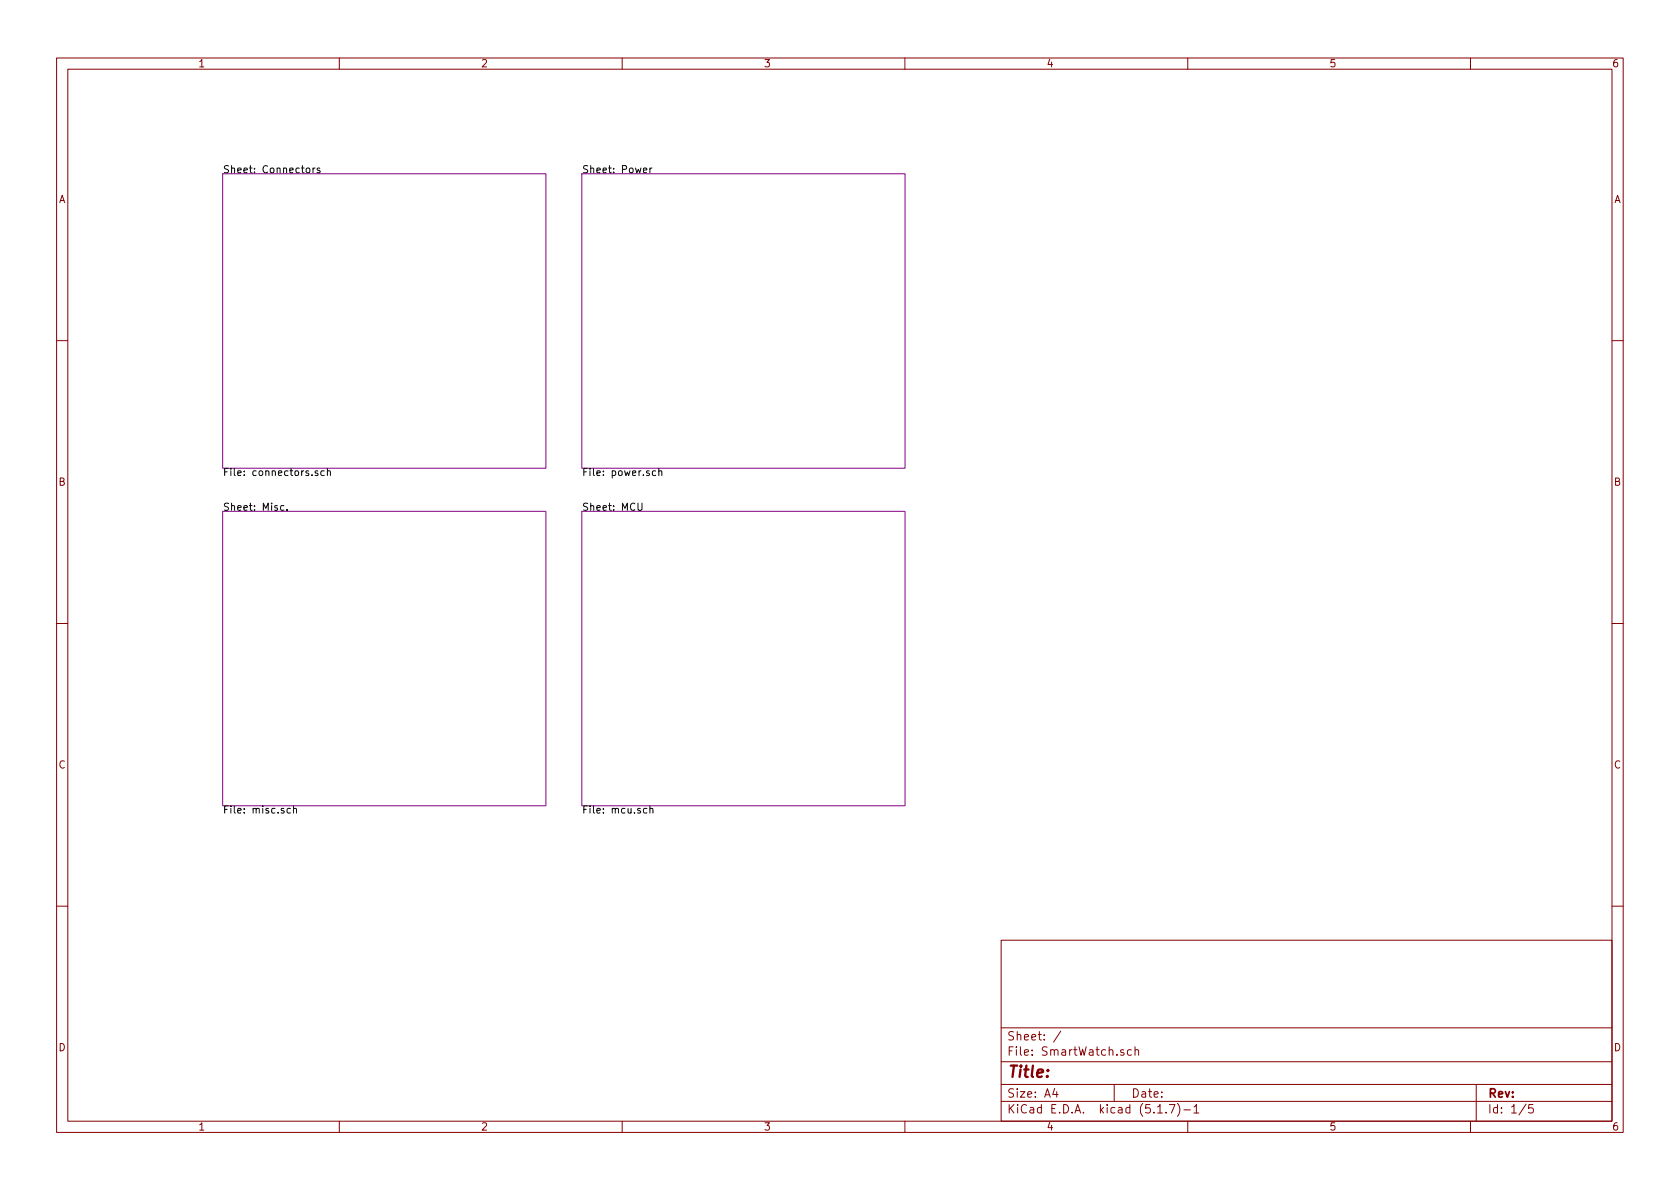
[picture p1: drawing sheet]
<svg xmlns="http://www.w3.org/2000/svg" width="297mm" height="210mm" viewBox="0 0 297 210" stroke-linecap="round" stroke-linejoin="round" font-family="sans-serif">
<g fill="none" stroke="#840000" stroke-width=".18">
<path d="M10 10.3h277v189.9h-277zM12 12.2h273v186.1h-273zM60 10.3v1.9M110 10.3v1.9M160 10.3v1.9M210 10.3v1.9M260 10.3v1.9M10 60.2h2M285 60.2h2M10 110.3h2M285 110.3h2M10 160.2h2"/>
<path d="M177 166.3h108v32h-108zM285 160.2h2M60 198.3v1.9M110 198.3v1.9M160 198.3v1.9M177 194.8h108M177 191.8h108M177 187.8h108M177 181.8h108M186.5 192.5l-.4 1h1M186.8 193v1M187.6 182.3l-1.3 2"/>
<path d="M197 191.8v3M198.7 185.7l-.4-.1-.2 .2 .1 .2 .5 .2v.3h-.6M200.1 185.7l-.5-.1-.3 .3 .2 .6h.6M200.7 185.7l.2-.1 .4 .1v.9M200.7 185.1v1.5M204.7 196.8h.8M206.2 196.7v.1M206.8 195.3h.9l-.6 1.5M208.2 195.1a1.71 1.71 0 0 1 0 2.3M209.3 196.3h1.2M210 198.3v1.9M211.1 195.8l.4-.5v1.5"/>
<path d="M211.1 196.8h.9M260 198.3v1.9M261 191.8v6.5M269.8 195.2l-1.2 2M271 195.3h-.7v.7l.2-.1 .5 .1 .1 .2-.1 .5-.2 .1-.5-.1"/>
</g>
<path d="M39.4 30.7h57.1v52.1h-57.1zM102.9 30.7h57.1v52.1h-57.1zM39.4 90.4h57.1v52.1h-57.1zM102.9 90.4h57.1v52.1h-57.1z" fill="none" stroke="#840084" stroke-width=".18"/>
<g fill="none" stroke="#000" stroke-width=".18">
<path d="M54.3 29.8l.3-.1 .1 .1v.7l-.3 .1-.2-.2-.1-.5zM55.3 29.7v.9M55.7 29.7l-.3 .1-.1 .1M56.5 29.8l-.3-.1-.1 .2v.2l.4 .1v.3h-.4M113.8 30.1l.6-.1-.1-.2-.4-.1-.1 .2v.6h.5M114.9 29.7v.9M115.3 29.7l-.4 .2M50.2 89.5l-.4-.1-.2 .2 .1 .6h.5M50.7 90.1v.1M56.2 83.3h-.3l-.2 .1 .1 .2 .4 .1v.3h-.5M57.3 83.3h-.3l-.3 .2 .1 .5h.5M57.9 83.4l.2-.1h.3v.8"/>
<path d="M57.9 82.8v1.3M112.8 89v1l.2 .2h.3l.2-.2v-1M115.9 83.3h-.3l-.3 .2 .1 .5h.5M116.5 83.4l.2-.1h.3v.8M116.5 82.8v1.3M51.4 143l-.4-.1-.3 .3 .2 .5h.5M51.9 143.1l.2-.2 .3 .1v.8M51.9 142.5v1.3M114.4 143l-.4-.1-.2 .3 .1 .5h.5M114.9 143.1l.2-.2 .3 .1v.8M114.9 142.5v1.3"/>
</g>
<text font-size="2.8" fill="#840000" x="178" y="190.5">Title:</text>
<g font-size="2.1" fill="#840000">
<text x="178" y="184">Sheet: /</text>
<text x="178" y="186.7">File: SmartWatch.sch</text>
<text x="178" y="196.9">KiCad E.D.A. kicad (5.1.7)-1</text>
<text x="178" y="194.1">Size: A4</text>
<text x="200" y="194.1">Date:</text>
<text x="263" y="194.1">Rev:</text>
<text x="263" y="196.9">Id: 1/5</text>
</g>
<g font-size="1.8" fill="#840000">
<text x="35" y="11.9">1</text>
<text x="85" y="11.9">2</text>
<text x="135" y="11.9">3</text>
<text x="185" y="11.9">4</text>
<text x="235" y="11.9">5</text>
<text x="285" y="11.9">6</text>
<text x="10.4" y="35.9">A</text>
<text x="285.4" y="35.9">A</text>
<text x="10.4" y="85.9">B</text>
<text x="285.4" y="85.9">B</text>
<text x="10.4" y="135.9">C</text>
<text x="285.4" y="135.9">C</text>
<text x="10.4" y="185.9">D</text>
<text x="285.4" y="185.9">D</text>
<text x="35" y="199.9">1</text>
<text x="85" y="199.9">2</text>
<text x="135" y="199.9">3</text>
<text x="185" y="199.9">4</text>
<text x="235" y="199.9">5</text>
<text x="285" y="199.9">6</text>
</g>
<g font-size="1.8">
<text x="39.4" y="30.6">Sheet: Connectors</text>
<text x="102.9" y="30.6">Sheet: Power</text>
<text x="39.4" y="84.2">File: connectors.sch</text>
<text x="102.9" y="84.2">File: power.sch</text>
<text x="39.4" y="90.3">Sheet: Misc.</text>
<text x="102.9" y="90.3">Sheet: MCU</text>
<text x="39.4" y="143.9">File: misc.sch</text>
<text x="102.9" y="143.9">File: mcu.sch</text>
</g>
</svg>
